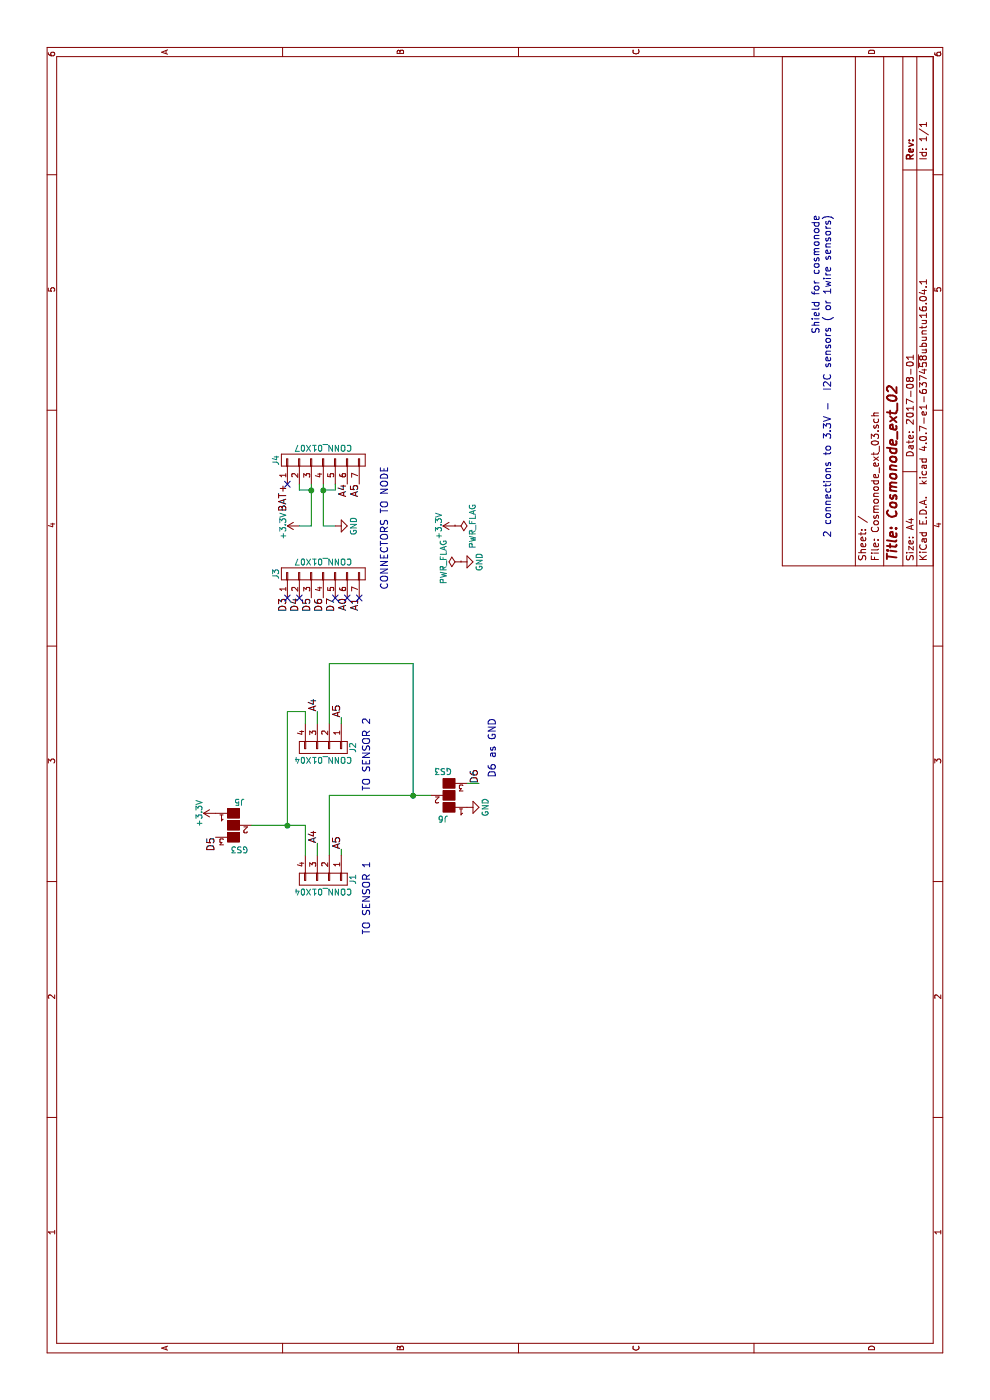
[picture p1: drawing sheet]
EESchema Schematic File Version 2
LIBS:power
LIBS:device
LIBS:transistors
LIBS:conn
LIBS:linear
LIBS:regul
LIBS:74xx
LIBS:cmos4000
LIBS:adc-dac
LIBS:memory
LIBS:xilinx
LIBS:microcontrollers
LIBS:dsp
LIBS:microchip
LIBS:analog_switches
LIBS:motorola
LIBS:texas
LIBS:intel
LIBS:audio
LIBS:interface
LIBS:digital-audio
LIBS:philips
LIBS:display
LIBS:cypress
LIBS:siliconi
LIBS:opto
LIBS:atmel
LIBS:contrib
LIBS:valves
EELAYER 25 0
EELAYER END
$Descr A4 11693 8268
encoding utf-8
Sheet 1 1
Title "Cosmonode_ext_02"
Date "2017-08-01"
Rev ""
Comp ""
Comment1 ""
Comment2 ""
Comment3 ""
Comment4 ""
$EndDescr
$Comp
L CONN_01X07 J3
U 1 1
P 6900 2700
F 0 "J3" H 6900 3100 50  0000 C CNN
F 1 "CONN_01X07" V 7000 2700 50  0000 C CNN
F 2 "Pin_Headers:Pin_Header_Straight_1x07_Pitch2.54mm" H 6900 2700 50  0001 C CNN
F 3 "" H 6900 2700 50  0001 C CNN
	1    6900 2700
	1    0    0    -1  
$EndComp
$Comp
L CONN_01X07 J4
U 1 1
P 7850 2700
F 0 "J4" H 7850 3100 50  0000 C CNN
F 1 "CONN_01X07" V 7950 2700 50  0000 C CNN
F 2 "Pin_Headers:Pin_Header_Straight_1x07_Pitch2.54mm" H 7850 2700 50  0001 C CNN
F 3 "" H 7850 2700 50  0001 C CNN
	1    7850 2700
	1    0    0    -1  
$EndComp
Text Label 6700 2400 2    60   ~ 0
D3
Text Label 6700 2500 2    60   ~ 0
D4
Text Label 6700 2600 2    60   ~ 0
D5
Text Label 6700 2700 2    60   ~ 0
D6
Text Label 6700 2800 2    60   ~ 0
D7
Text Label 6700 2900 2    60   ~ 0
A0
Text Label 6700 3000 2    60   ~ 0
A1
Text Label 7650 2400 2    60   ~ 0
BAT+
$Comp
L +3.3V #PWR01
U 1 1
P 7300 2500
F 0 "#PWR01" H 7300 2350 50  0001 C CNN
F 1 "+3.3V" H 7300 2640 50  0000 C CNN
F 2 "" H 7300 2500 50  0001 C CNN
F 3 "" H 7300 2500 50  0001 C CNN
	1    7300 2500
	1    0    0    -1  
$EndComp
$Comp
L GND #PWR02
U 1 1
P 7300 2800
F 0 "#PWR02" H 7300 2550 50  0001 C CNN
F 1 "GND" H 7300 2650 50  0000 C CNN
F 2 "" H 7300 2800 50  0001 C CNN
F 3 "" H 7300 2800 50  0001 C CNN
	1    7300 2800
	1    0    0    -1  
$EndComp
Text Label 7650 2900 2    60   ~ 0
A4
Text Label 7650 3000 2    60   ~ 0
A5
Text Label 4700 1800 2    60   ~ 0
D5
Text Label 5150 4000 0    60   ~ 0
D6
Text Notes 5200 4150 0    60   ~ 0
D6 as GND
$Comp
L +3.3V #PWR03
U 1 1
P 7300 3800
F 0 "#PWR03" H 7300 3650 50  0001 C CNN
F 1 "+3.3V" H 7300 3940 50  0000 C CNN
F 2 "" H 7300 3800 50  0001 C CNN
F 3 "" H 7300 3800 50  0001 C CNN
	1    7300 3800
	1    0    0    -1  
$EndComp
$Comp
L GND #PWR04
U 1 1
P 7000 3850
F 0 "#PWR04" H 7000 3600 50  0001 C CNN
F 1 "GND" H 7000 3700 50  0000 C CNN
F 2 "" H 7000 3850 50  0001 C CNN
F 3 "" H 7000 3850 50  0001 C CNN
	1    7000 3850
	1    0    0    -1  
$EndComp
$Comp
L PWR_FLAG #FLG05
U 1 1
P 7000 3850
F 0 "#FLG05" H 7000 3925 50  0001 C CNN
F 1 "PWR_FLAG" H 7000 4000 50  0000 C CNN
F 2 "" H 7000 3850 50  0001 C CNN
F 3 "" H 7000 3850 50  0001 C CNN
	1    7000 3850
	1    0    0    -1  
$EndComp
$Comp
L PWR_FLAG #FLG06
U 1 1
P 7300 3800
F 0 "#FLG06" H 7300 3875 50  0001 C CNN
F 1 "PWR_FLAG" H 7300 3950 50  0000 C CNN
F 2 "" H 7300 3800 50  0001 C CNN
F 3 "" H 7300 3800 50  0001 C CNN
	1    7300 3800
	-1   0    0    1   
$EndComp
NoConn ~ 7650 2400
NoConn ~ 6700 3000
NoConn ~ 6700 2900
$Comp
L GND #PWR07
U 1 1
P 4950 3900
F 0 "#PWR07" H 4950 3650 50  0001 C CNN
F 1 "GND" H 4950 3750 50  0000 C CNN
F 2 "" H 4950 3900 50  0001 C CNN
F 3 "" H 4950 3900 50  0001 C CNN
	1    4950 3900
	1    0    0    -1  
$EndComp
Text Notes 9900 6950 2    60   ~ 0
Shield for cosmonode\n2 connections to 3.3V -  I2C sensors ( or 1wire sensors)\n
$Comp
L CONN_01X04 J1
U 1 1
P 4350 2700
F 0 "J1" H 4350 2950 50  0000 C CNN
F 1 "CONN_01X04" V 4450 2700 50  0000 C CNN
F 2 "Connectors_JST:JST_XH_B04B-XH-A_04x2.50mm_Straight" H 4350 2700 50  0001 C CNN
F 3 "" H 4350 2700 50  0001 C CNN
	1    4350 2700
	-1   0    0    1   
$EndComp
NoConn ~ 6700 2800
$Comp
L +3.3V #PWR08
U 1 1
P 4900 1800
F 0 "#PWR08" H 4900 1650 50  0001 C CNN
F 1 "+3.3V" H 4900 1940 50  0000 C CNN
F 2 "" H 4900 1800 50  0001 C CNN
F 3 "" H 4900 1800 50  0001 C CNN
	1    4900 1800
	1    0    0    -1  
$EndComp
$Comp
L GS3 J6
U 1 1
P 5050 3750
F 0 "J6" H 5100 3950 50  0000 C CNN
F 1 "GS3" H 5100 3551 50  0000 C CNN
F 2 "Connectors:GS3" V 5138 3676 50  0001 C CNN
F 3 "" H 5050 3750 50  0001 C CNN
	1    5050 3750
	0    -1   -1   0   
$EndComp
$Comp
L GS3 J5
U 1 1
P 4800 1950
F 0 "J5" H 4850 2150 50  0000 C CNN
F 1 "GS3" H 4850 1751 50  0000 C CNN
F 2 "Connectors:GS3" V 4888 1876 50  0001 C CNN
F 3 "" H 4800 1950 50  0001 C CNN
	1    4800 1950
	0    1    1    0   
$EndComp
Text Notes 7800 3250 2    60   ~ 0
CONNECTORS TO NODE
Text Notes 4500 3100 2    60   ~ 0
TO SENSOR 1
Text Label 4650 2650 0    60   ~ 0
A4
Text Label 4600 2850 0    60   ~ 0
A5
$Comp
L CONN_01X04 J2
U 1 1
P 5450 2700
F 0 "J2" H 5450 2950 50  0000 C CNN
F 1 "CONN_01X04" V 5550 2700 50  0000 C CNN
F 2 "Connectors_JST:JST_XH_B04B-XH-A_04x2.50mm_Straight" H 5450 2700 50  0001 C CNN
F 3 "" H 5450 2700 50  0001 C CNN
	1    5450 2700
	-1   0    0    1   
$EndComp
Text Notes 5700 3100 2    60   ~ 0
TO SENSOR 2
Text Label 5750 2650 0    60   ~ 0
A4
Text Label 5700 2850 0    60   ~ 0
A5
Wire Wire Line
	7300 2700 7650 2700
Wire Wire Line
	7300 2700 7300 2800
Wire Wire Line
	7650 2800 7600 2800
Wire Wire Line
	7600 2800 7600 2700
Connection ~ 7600 2700
Wire Wire Line
	7300 2600 7650 2600
Wire Wire Line
	7300 2600 7300 2500
Wire Wire Line
	7650 2500 7600 2500
Wire Wire Line
	7600 2500 7600 2600
Connection ~ 7600 2600
Wire Wire Line
	4800 2550 4550 2550
Wire Wire Line
	4550 2750 5050 2750
Wire Wire Line
	4550 2850 4600 2850
Wire Wire Line
	4550 2650 4650 2650
Wire Wire Line
	5650 2550 5750 2550
Wire Wire Line
	5650 2750 6150 2750
Wire Wire Line
	6150 2750 6150 3450
Wire Wire Line
	5650 2850 5700 2850
Wire Wire Line
	5650 2650 5750 2650
Connection ~ 5050 3450
Wire Wire Line
	4800 2100 4800 2550
Wire Wire Line
	5150 3900 5150 4000
Wire Wire Line
	5750 2550 5750 2400
Wire Wire Line
	5750 2400 4800 2400
Connection ~ 4800 2400
Wire Wire Line
	6150 3450 5050 3450
Wire Wire Line
	5050 2750 5050 3600
NoConn ~ 6700 2400
NoConn ~ 6700 2500
$EndSCHEMATC
